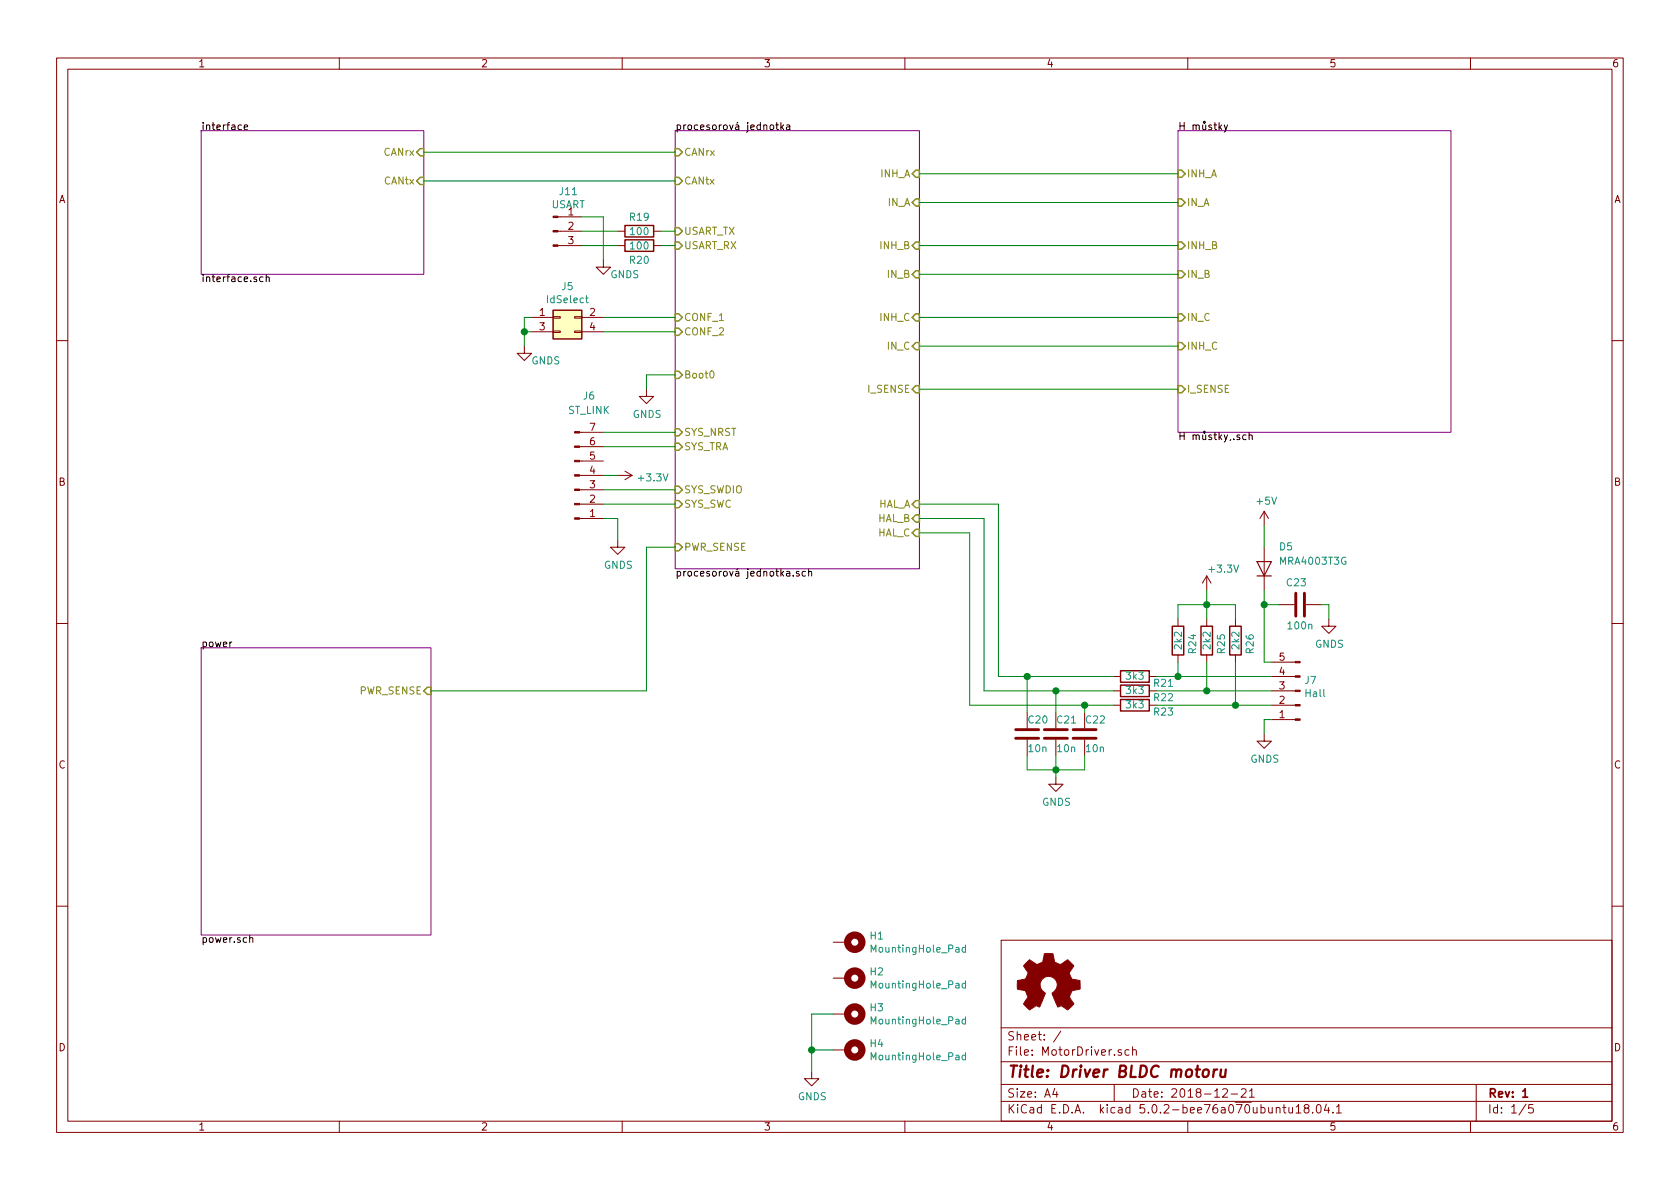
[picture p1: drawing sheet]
EESchema Schematic File Version 4
LIBS:MotorDriver-cache
EELAYER 26 0
EELAYER END
$Descr A4 11693 8268
encoding utf-8
Sheet 1 5
Title "Driver BLDC motoru"
Date "2018-12-21"
Rev "1"
Comp ""
Comment1 ""
Comment2 ""
Comment3 ""
Comment4 ""
$EndDescr
$Sheet
S 1400 900  1550 1000
U 5C1D59B2
F0 "interface" 50
F1 "interface.sch" 50
F2 "CANtx" I R 2950 1250 50 
F3 "CANrx" I R 2950 1050 50 
$EndSheet
$Sheet
S 1400 4500 1600 2000
U 5C1D59D8
F0 "power" 50
F1 "power.sch" 50
F2 "PWR_SENSE" I R 3000 4800 50 
$EndSheet
$Sheet
S 8200 900  1900 2100
U 5C1D5AA5
F0 "H můstky" 50
F1 "H můstky,.sch" 50
F2 "INH_A" I L 8200 1200 50 
F3 "IN_A" I L 8200 1400 50 
F4 "INH_B" I L 8200 1700 50 
F5 "IN_B" I L 8200 1900 50 
F6 "INH_C" I L 8200 2400 50 
F7 "IN_C" I L 8200 2200 50 
F8 "I_SENSE" I L 8200 2700 50 
$EndSheet
$Sheet
S 4700 900  1700 3050
U 5C1D5A06
F0 "procesorová jednotka" 50
F1 "procesorová jednotka.sch" 50
F2 "INH_B" I R 6400 1700 50 
F3 "INH_A" I R 6400 1200 50 
F4 "INH_C" I R 6400 2200 50 
F5 "IN_A" I R 6400 1400 50 
F6 "IN_B" I R 6400 1900 50 
F7 "IN_C" I R 6400 2400 50 
F8 "I_SENSE" I R 6400 2700 50 
F9 "CANrx" I L 4700 1050 50 
F10 "CANtx" I L 4700 1250 50 
F11 "CONF_1" I L 4700 2200 50 
F12 "CONF_2" I L 4700 2300 50 
F13 "HAL_A" I R 6400 3500 50 
F14 "HAL_B" I R 6400 3600 50 
F15 "HAL_C" I R 6400 3700 50 
F16 "SYS_SWDIO" I L 4700 3400 50 
F17 "SYS_SWC" I L 4700 3500 50 
F18 "SYS_TRA" I L 4700 3100 50 
F19 "SYS_NRST" I L 4700 3000 50 
F20 "Boot0" I L 4700 2600 50 
F21 "PWR_SENSE" I L 4700 3800 50 
F22 "USART_TX" I L 4700 1600 50 
F23 "USART_RX" I L 4700 1700 50 
$EndSheet
Wire Wire Line
	6400 1200 8200 1200
Wire Wire Line
	6400 1400 8200 1400
Wire Wire Line
	6400 1700 8200 1700
Wire Wire Line
	8200 1900 6400 1900
Wire Wire Line
	6400 2200 8200 2200
Wire Wire Line
	8200 2400 6400 2400
Wire Wire Line
	6400 2700 8200 2700
Wire Wire Line
	2950 1050 4700 1050
Wire Wire Line
	4700 1250 2950 1250
$Comp
L Connector_Generic:Conn_02x02_Odd_Even J5
U 1 1
P 3900 2200
F 0 "J5" H 3950 2417 50  0000 C CNN
F 1 "IdSelect" H 3950 2326 50  0000 C CNN
F 2 "Connector_PinHeader_2.54mm:PinHeader_2x02_P2.54mm_Vertical" H 3900 2200 50  0001 C CNN
F 3 "~" H 3900 2200 50  0001 C CNN
	1    3900 2200
	1    0    0    -1  
$EndComp
$Comp
L Connector:Conn_01x07_Male J6
U 1 1
P 4000 3300
F 0 "J6" H 4100 2750 50  0000 C CNN
F 1 "ST_LINK" H 4100 2850 50  0000 C CNN
F 2 "Connector_PinHeader_2.54mm:PinHeader_1x07_P2.54mm_Vertical" H 4000 3300 50  0001 C CNN
F 3 "~" H 4000 3300 50  0001 C CNN
	1    4000 3300
	1    0    0    1   
$EndComp
$Comp
L power:GNDS #PWR0106
U 1 1
P 4300 3750
F 0 "#PWR0106" H 4300 3500 50  0001 C CNN
F 1 "GNDS" H 4305 3577 50  0000 C CNN
F 2 "" H 4300 3750 50  0001 C CNN
F 3 "" H 4300 3750 50  0001 C CNN
	1    4300 3750
	1    0    0    -1  
$EndComp
$Comp
L power:+3.3V #PWR0118
U 1 1
P 4300 3300
F 0 "#PWR0118" H 4300 3150 50  0001 C CNN
F 1 "+3.3V" V 4315 3428 50  0000 L CNN
F 2 "" H 4300 3300 50  0001 C CNN
F 3 "" H 4300 3300 50  0001 C CNN
	1    4300 3300
	0    1    1    0   
$EndComp
Wire Wire Line
	4200 3600 4300 3600
Wire Wire Line
	4300 3600 4300 3750
Wire Wire Line
	4700 3500 4200 3500
Wire Wire Line
	4200 3400 4700 3400
Wire Wire Line
	4300 3300 4200 3300
Wire Wire Line
	4200 3100 4700 3100
Wire Wire Line
	4700 3000 4200 3000
Wire Wire Line
	4200 2200 4700 2200
Wire Wire Line
	4700 2300 4200 2300
Wire Wire Line
	3700 2200 3650 2200
Wire Wire Line
	3650 2200 3650 2300
Wire Wire Line
	3650 2300 3700 2300
$Comp
L power:GNDS #PWR0127
U 1 1
P 3650 2400
F 0 "#PWR0127" H 3650 2150 50  0001 C CNN
F 1 "GNDS" H 3800 2300 50  0000 C CNN
F 2 "" H 3650 2400 50  0001 C CNN
F 3 "" H 3650 2400 50  0001 C CNN
	1    3650 2400
	1    0    0    -1  
$EndComp
Wire Wire Line
	3650 2400 3650 2300
Connection ~ 3650 2300
$Comp
L Connector:Conn_01x05_Male J7
U 1 1
P 9050 4800
F 0 "J7" H 9023 4730 50  0000 R CNN
F 1 "Hall" H 9023 4821 50  0000 R CNN
F 2 "Connector_Molex:Molex_KK-254_AE-6410-05A_1x05_P2.54mm_Vertical" H 9050 4800 50  0001 C CNN
F 3 "~" H 9050 4800 50  0001 C CNN
	1    9050 4800
	-1   0    0    1   
$EndComp
$Comp
L power:GNDS #PWR0145
U 1 1
P 8800 5100
F 0 "#PWR0145" H 8800 4850 50  0001 C CNN
F 1 "GNDS" H 8805 4927 50  0000 C CNN
F 2 "" H 8800 5100 50  0001 C CNN
F 3 "" H 8800 5100 50  0001 C CNN
	1    8800 5100
	1    0    0    -1  
$EndComp
Wire Wire Line
	8800 5000 8850 5000
$Comp
L power:+5V #PWR0146
U 1 1
P 8800 3650
F 0 "#PWR0146" H 8800 3500 50  0001 C CNN
F 1 "+5V" H 8815 3823 50  0000 C CNN
F 2 "" H 8800 3650 50  0001 C CNN
F 3 "" H 8800 3650 50  0001 C CNN
	1    8800 3650
	1    0    0    -1  
$EndComp
Wire Wire Line
	8800 4600 8850 4600
$Comp
L power:GNDS #PWR0121
U 1 1
P 4500 2700
F 0 "#PWR0121" H 4500 2450 50  0001 C CNN
F 1 "GNDS" H 4505 2527 50  0000 C CNN
F 2 "" H 4500 2700 50  0001 C CNN
F 3 "" H 4500 2700 50  0001 C CNN
	1    4500 2700
	1    0    0    -1  
$EndComp
Wire Wire Line
	4500 2700 4500 2600
Wire Wire Line
	4500 2600 4700 2600
Wire Wire Line
	4700 3800 4500 3800
Wire Wire Line
	4500 3800 4500 4800
Wire Wire Line
	4500 4800 3000 4800
$Comp
L Connector:Conn_01x03_Male J11
U 1 1
P 3850 1600
F 0 "J11" H 3956 1878 50  0000 C CNN
F 1 "USART" H 3956 1787 50  0000 C CNN
F 2 "Connector_PinHeader_2.54mm:PinHeader_1x03_P2.54mm_Vertical" H 3850 1600 50  0001 C CNN
F 3 "~" H 3850 1600 50  0001 C CNN
	1    3850 1600
	1    0    0    -1  
$EndComp
$Comp
L power:GNDS #PWR0155
U 1 1
P 4200 1800
F 0 "#PWR0155" H 4200 1550 50  0001 C CNN
F 1 "GNDS" H 4350 1700 50  0000 C CNN
F 2 "" H 4200 1800 50  0001 C CNN
F 3 "" H 4200 1800 50  0001 C CNN
	1    4200 1800
	1    0    0    -1  
$EndComp
Wire Wire Line
	4050 1500 4200 1500
Wire Wire Line
	4200 1500 4200 1800
Wire Wire Line
	8800 5000 8800 5100
$Comp
L Device:R R26
U 1 1
P 8600 4450
F 0 "R26" V 8700 4350 50  0000 L CNN
F 1 "2k2" V 8600 4450 50  0000 C CNN
F 2 "Resistor_SMD:R_0603_1608Metric_Pad1.05x0.95mm_HandSolder" V 8530 4450 50  0001 C CNN
F 3 "~" H 8600 4450 50  0001 C CNN
	1    8600 4450
	1    0    0    -1  
$EndComp
$Comp
L Device:R R25
U 1 1
P 8400 4450
F 0 "R25" V 8500 4350 50  0000 L CNN
F 1 "2k2" V 8400 4450 50  0000 C CNN
F 2 "Resistor_SMD:R_0603_1608Metric_Pad1.05x0.95mm_HandSolder" V 8330 4450 50  0001 C CNN
F 3 "~" H 8400 4450 50  0001 C CNN
	1    8400 4450
	1    0    0    -1  
$EndComp
$Comp
L Device:R R24
U 1 1
P 8200 4450
F 0 "R24" V 8300 4350 50  0000 L CNN
F 1 "2k2" V 8200 4450 50  0000 C CNN
F 2 "Resistor_SMD:R_0603_1608Metric_Pad1.05x0.95mm_HandSolder" V 8130 4450 50  0001 C CNN
F 3 "~" H 8200 4450 50  0001 C CNN
	1    8200 4450
	1    0    0    -1  
$EndComp
$Comp
L Device:R R21
U 1 1
P 7900 4700
F 0 "R21" V 7850 4500 50  0000 C CNN
F 1 "3k3" V 7900 4700 50  0000 C CNN
F 2 "Resistor_SMD:R_0603_1608Metric_Pad1.05x0.95mm_HandSolder" V 7830 4700 50  0001 C CNN
F 3 "~" H 7900 4700 50  0001 C CNN
	1    7900 4700
	0    -1   -1   0   
$EndComp
$Comp
L Device:R R22
U 1 1
P 7900 4800
F 0 "R22" V 7850 4600 50  0000 C CNN
F 1 "3k3" V 7900 4800 50  0000 C CNN
F 2 "Resistor_SMD:R_0603_1608Metric_Pad1.05x0.95mm_HandSolder" V 7830 4800 50  0001 C CNN
F 3 "~" H 7900 4800 50  0001 C CNN
	1    7900 4800
	0    -1   -1   0   
$EndComp
$Comp
L Device:R R23
U 1 1
P 7900 4900
F 0 "R23" V 7850 4700 50  0000 C CNN
F 1 "3k3" V 7900 4900 50  0000 C CNN
F 2 "Resistor_SMD:R_0603_1608Metric_Pad1.05x0.95mm_HandSolder" V 7830 4900 50  0001 C CNN
F 3 "~" H 7900 4900 50  0001 C CNN
	1    7900 4900
	0    -1   -1   0   
$EndComp
$Comp
L Device:R R19
U 1 1
P 4450 1600
F 0 "R19" V 4350 1600 50  0000 C CNN
F 1 "100" V 4450 1600 50  0000 C CNN
F 2 "Resistor_SMD:R_0603_1608Metric_Pad1.05x0.95mm_HandSolder" V 4380 1600 50  0001 C CNN
F 3 "~" H 4450 1600 50  0001 C CNN
	1    4450 1600
	0    1    1    0   
$EndComp
$Comp
L Device:R R20
U 1 1
P 4450 1700
F 0 "R20" V 4550 1700 50  0000 C CNN
F 1 "100" V 4450 1700 50  0000 C CNN
F 2 "Resistor_SMD:R_0603_1608Metric_Pad1.05x0.95mm_HandSolder" V 4380 1700 50  0001 C CNN
F 3 "~" H 4450 1700 50  0001 C CNN
	1    4450 1700
	0    1    1    0   
$EndComp
Wire Wire Line
	4600 1600 4700 1600
Wire Wire Line
	4600 1700 4700 1700
Wire Wire Line
	4050 1600 4300 1600
Wire Wire Line
	4050 1700 4300 1700
$Comp
L Device:C C20
U 1 1
P 7150 5100
F 0 "C20" H 7150 5200 50  0000 L CNN
F 1 "10n" H 7150 5000 50  0000 L CNN
F 2 "Capacitor_SMD:C_0603_1608Metric_Pad1.05x0.95mm_HandSolder" H 7188 4950 50  0001 C CNN
F 3 "~" H 7150 5100 50  0001 C CNN
	1    7150 5100
	1    0    0    -1  
$EndComp
$Comp
L Device:C C21
U 1 1
P 7350 5100
F 0 "C21" H 7350 5200 50  0000 L CNN
F 1 "10n" H 7350 5000 50  0000 L CNN
F 2 "Capacitor_SMD:C_0603_1608Metric_Pad1.05x0.95mm_HandSolder" H 7388 4950 50  0001 C CNN
F 3 "~" H 7350 5100 50  0001 C CNN
	1    7350 5100
	1    0    0    -1  
$EndComp
$Comp
L Device:C C22
U 1 1
P 7550 5100
F 0 "C22" H 7550 5200 50  0000 L CNN
F 1 "10n" H 7550 5000 50  0000 L CNN
F 2 "Capacitor_SMD:C_0603_1608Metric_Pad1.05x0.95mm_HandSolder" H 7588 4950 50  0001 C CNN
F 3 "~" H 7550 5100 50  0001 C CNN
	1    7550 5100
	1    0    0    -1  
$EndComp
$Comp
L power:GNDS #PWR0157
U 1 1
P 7350 5400
F 0 "#PWR0157" H 7350 5150 50  0001 C CNN
F 1 "GNDS" H 7355 5227 50  0000 C CNN
F 2 "" H 7350 5400 50  0001 C CNN
F 3 "" H 7350 5400 50  0001 C CNN
	1    7350 5400
	1    0    0    -1  
$EndComp
$Comp
L power:+3.3V #PWR0158
U 1 1
P 8400 4100
F 0 "#PWR0158" H 8400 3950 50  0001 C CNN
F 1 "+3.3V" H 8400 4250 50  0000 L CNN
F 2 "" H 8400 4100 50  0001 C CNN
F 3 "" H 8400 4100 50  0001 C CNN
	1    8400 4100
	1    0    0    -1  
$EndComp
Wire Wire Line
	8600 4200 8600 4300
Wire Wire Line
	8400 4300 8400 4200
Connection ~ 8400 4200
Wire Wire Line
	8400 4200 8600 4200
Wire Wire Line
	8200 4300 8200 4200
Wire Wire Line
	8200 4200 8400 4200
Wire Wire Line
	8050 4700 8200 4700
Wire Wire Line
	8050 4800 8400 4800
Wire Wire Line
	8050 4900 8600 4900
Wire Wire Line
	8200 4600 8200 4700
Connection ~ 8200 4700
Wire Wire Line
	8200 4700 8850 4700
Wire Wire Line
	8400 4600 8400 4800
Connection ~ 8400 4800
Wire Wire Line
	8400 4800 8850 4800
Wire Wire Line
	8600 4600 8600 4900
Connection ~ 8600 4900
Wire Wire Line
	8600 4900 8850 4900
Wire Wire Line
	6950 4700 7150 4700
Wire Wire Line
	7750 4900 7550 4900
Wire Wire Line
	7150 5250 7150 5350
Wire Wire Line
	7150 5350 7350 5350
Wire Wire Line
	7550 5350 7550 5250
Wire Wire Line
	7350 5250 7350 5350
Connection ~ 7350 5350
Wire Wire Line
	7350 5350 7550 5350
Wire Wire Line
	7350 5350 7350 5400
Wire Wire Line
	7550 4900 7550 4950
Connection ~ 7550 4900
Wire Wire Line
	7350 4950 7350 4800
Connection ~ 7350 4800
Wire Wire Line
	7350 4800 7750 4800
Wire Wire Line
	7150 4700 7150 4950
Connection ~ 7150 4700
Wire Wire Line
	7150 4700 7750 4700
$Comp
L Device:D D5
U 1 1
P 8800 3950
F 0 "D5" V 8950 3850 50  0000 R CNN
F 1 "MRA4003T3G" V 8850 3850 50  0000 R CNN
F 2 "Diode_SMD:D_SMA-SMB_Universal_Handsoldering" H 8800 3950 50  0001 C CNN
F 3 "~" H 8800 3950 50  0001 C CNN
	1    8800 3950
	0    -1   -1   0   
$EndComp
Wire Wire Line
	8400 4100 8400 4200
Wire Wire Line
	6400 3500 6950 3500
Wire Wire Line
	6950 3500 6950 4700
Wire Wire Line
	6400 3600 6850 3600
Wire Wire Line
	6850 3600 6850 4800
Wire Wire Line
	6850 4800 7350 4800
Wire Wire Line
	6750 4900 6750 3700
Wire Wire Line
	6750 3700 6400 3700
Wire Wire Line
	6750 4900 7550 4900
$Comp
L Device:C C23
U 1 1
P 9050 4200
F 0 "C23" V 9200 4150 50  0000 L CNN
F 1 "100n" V 8900 4200 50  0000 C CNN
F 2 "Capacitor_SMD:C_0603_1608Metric_Pad1.05x0.95mm_HandSolder" H 9088 4050 50  0001 C CNN
F 3 "~" H 9050 4200 50  0001 C CNN
	1    9050 4200
	0    -1   -1   0   
$EndComp
$Comp
L power:GNDS #PWR0159
U 1 1
P 9250 4300
F 0 "#PWR0159" H 9250 4050 50  0001 C CNN
F 1 "GNDS" H 9255 4127 50  0000 C CNN
F 2 "" H 9250 4300 50  0001 C CNN
F 3 "" H 9250 4300 50  0001 C CNN
	1    9250 4300
	1    0    0    -1  
$EndComp
Wire Wire Line
	8800 3650 8800 3800
Wire Wire Line
	8800 4100 8800 4200
Wire Wire Line
	9200 4200 9250 4200
Wire Wire Line
	9250 4200 9250 4300
Wire Wire Line
	8800 4200 8900 4200
Connection ~ 8800 4200
Wire Wire Line
	8800 4200 8800 4600
$Comp
L Graphic:Logo_Open_Hardware_Small #LOGO1
U 1 1
P 7300 6850
F 0 "#LOGO1" H 7300 7125 50  0001 C CNN
F 1 "Logo_Open_Hardware_Small" H 7300 6625 50  0001 C CNN
F 2 "" H 7300 6850 50  0001 C CNN
F 3 "~" H 7300 6850 50  0001 C CNN
	1    7300 6850
	1    0    0    -1  
$EndComp
$Comp
L Mechanical:MountingHole_Pad H1
U 1 1
P 5900 6550
F 0 "H1" V 5854 6700 50  0000 L CNN
F 1 "MountingHole_Pad" V 5945 6700 50  0000 L CNN
F 2 "MountingHole:MountingHole_3.2mm_M3_Pad" H 5900 6550 50  0001 C CNN
F 3 "~" H 5900 6550 50  0001 C CNN
	1    5900 6550
	0    1    1    0   
$EndComp
$Comp
L Mechanical:MountingHole_Pad H2
U 1 1
P 5900 6800
F 0 "H2" V 5854 6950 50  0000 L CNN
F 1 "MountingHole_Pad" V 5945 6950 50  0000 L CNN
F 2 "MountingHole:MountingHole_3.2mm_M3_Pad" H 5900 6800 50  0001 C CNN
F 3 "~" H 5900 6800 50  0001 C CNN
	1    5900 6800
	0    1    1    0   
$EndComp
$Comp
L Mechanical:MountingHole_Pad H3
U 1 1
P 5900 7050
F 0 "H3" V 5854 7200 50  0000 L CNN
F 1 "MountingHole_Pad" V 5945 7200 50  0000 L CNN
F 2 "MountingHole:MountingHole_3.2mm_M3_Pad" H 5900 7050 50  0001 C CNN
F 3 "~" H 5900 7050 50  0001 C CNN
	1    5900 7050
	0    1    1    0   
$EndComp
$Comp
L Mechanical:MountingHole_Pad H4
U 1 1
P 5900 7300
F 0 "H4" V 5854 7450 50  0000 L CNN
F 1 "MountingHole_Pad" V 5945 7450 50  0000 L CNN
F 2 "MountingHole:MountingHole_3.2mm_M3_Pad" H 5900 7300 50  0001 C CNN
F 3 "~" H 5900 7300 50  0001 C CNN
	1    5900 7300
	0    1    1    0   
$EndComp
$Comp
L power:GNDS #PWR0160
U 1 1
P 5650 7450
F 0 "#PWR0160" H 5650 7200 50  0001 C CNN
F 1 "GNDS" H 5655 7277 50  0000 C CNN
F 2 "" H 5650 7450 50  0001 C CNN
F 3 "" H 5650 7450 50  0001 C CNN
	1    5650 7450
	1    0    0    -1  
$EndComp
Wire Wire Line
	5650 7450 5650 7300
Wire Wire Line
	5650 7300 5800 7300
Wire Wire Line
	5800 7050 5650 7050
Wire Wire Line
	5650 7050 5650 7300
Connection ~ 5650 7300
$EndSCHEMATC
